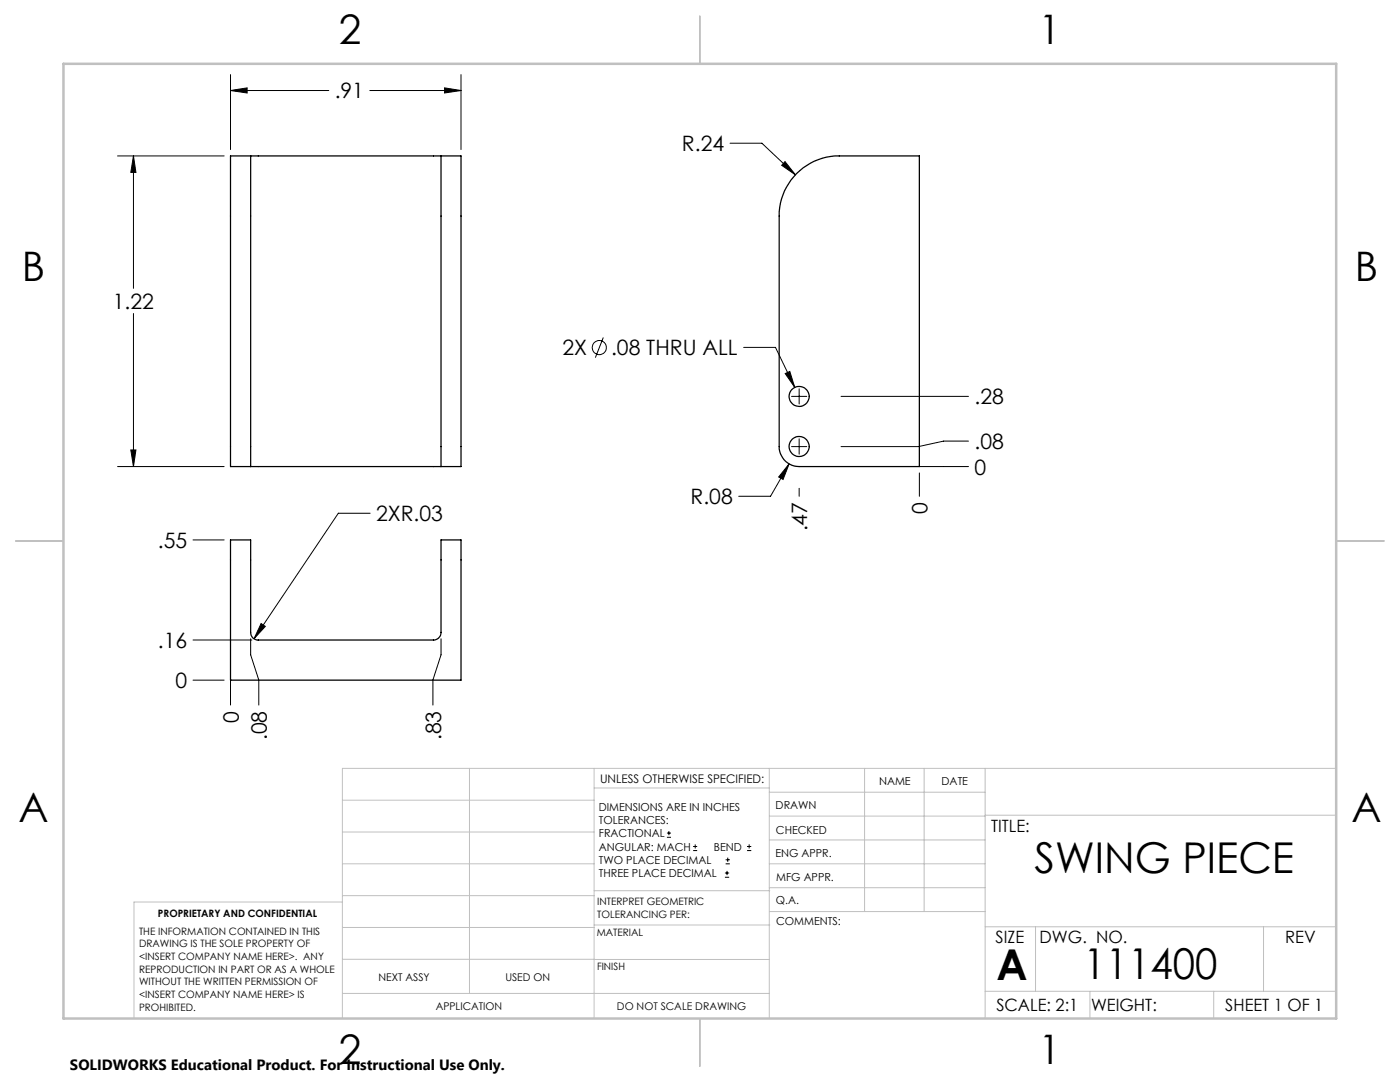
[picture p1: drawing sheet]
<svg xmlns="http://www.w3.org/2000/svg" width="279mm" height="216mm" viewBox="0 0 279 216" stroke-linecap="round" stroke-linejoin="round" font-family="sans-serif">
<g fill="none" stroke="#000" stroke-width=".2">
<path d="M46 18.1l3.3-.6v1.1zM46 14.9v14.9M46 18.1h19.6M73.8 18.1h18.2M88.7 17.5l3.3 .6-3.3 .5zM92 14.9v14.9M23.5 31.1h21.2M26.6 31.1l.5 3.3h-1zM26.6 31.1v26.4M145.7 28.6h6.3l6.8 6.3M156.7 32.2l2.1 2.7-2.8-1.9zM26.6 62.5v30.6"/>
<path d="M120.4 67.3l-1.6 4.1M148.4 69.3h6.4l3.8 8M156.7 74.5l.9-.4 1 3.2zM158 79.1h3M159.5 77.6v3M167.9 79.1h25.4M23.5 93.1h21.2M26.1 89.8h1l-.5 3.3zM157.5 92.6l-1.2 3.1-.9-.5zM157.5 92.6l-3.7 6.4h-6.4M158 89.1h3M159.5 97.4v1.6"/>
<path d="M159.5 87.6v3M183.5 94.4v4.6M183.5 93.1h9.8M193.3 88h-5l-5 1.1h-15.4M38.5 107.7h6.2M73.9 102.4h-6.4l-16.8 25.1M38.5 135.7h6.2M38.5 127.7h11.8M46 135.7h.1M46 135.7v5M50 127.5v3.2l1.6 5v5M52.1 124.4l.9 .6-2.3 2.5z"/>
<path d="M88 127.5v3.2l-1.6 5v5M133.1 167.1h.8M133.1 166.2h.8M133.5 165.8v.9M138.3 169.7h.8M138.3 168.9h.8M138.7 168.5v.8M144.7 175h.8M144.7 174.2h.8M144.8 172.4h.9M144.8 171.6h.9M145.1 173.8v.8"/>
<path d="M145.2 171.1v.9M149.1 169.7h.8M149.1 168.9h.8M149.5 168.5v.8"/>
<circle cx="119.6" cy="69.4" r="1.4"/>
</g>
<g fill="none" stroke="#c0c0c0" stroke-width=".2">
<path d="M68.3 159.7h50.3M93.7 153.3v44.9M118.6 153.3v49.9M118.6 157.2h34.9M153.5 153.3v49.9M153.5 158.1h43.1M172.5 153.3v28.6M184.4 153.3v28.6M196.6 153.3v49.9M266.7 153.3h-198.4v49.9M68.3 178.7h50.3M68.3 172.4h50.3"/>
<path d="M68.3 166h50.3M68.3 180h-41.6v23.2M118.6 177.7h35M153.5 167.6h43.1M153.5 162.8h43.1M153.5 172.4h43.1M153.5 177.1h43.1M196.6 162.7h70.1M68.3 198.2h85.2M68.3 191.4l85.2 .1M68.3 185.1h50.3M118.6 184.6h35"/>
<path d="M153.6 181.9h43M196.6 197.8h70.1M196.6 184.9h70.1M206.7 184.9v12.9M217.5 197.8v5.4M242.2 197.8v5.4M252.2 184.9v12.9"/>
</g>
<path d="M139.7 3.2v9.5M3.1 107.9h9.6M266.7 107.9h9.5M139.7 203.2v9.6" fill="none" stroke="#c0c0c0" stroke-width=".25"/>
<path d="M12.7 12.7h254v190.5h-254z" fill="none" stroke="#c0c0c0" stroke-width=".5"/>
<path d="M26.1 89.8h1l-.5 3.3zM26.6 31.1l.5 3.3h-1zM88.7 17.5l3.3 .6-3.3 .5zM46 18.1l3.3-.6v1.1zM156.7 32.2l-.7 .8 2.8 1.9zM157.5 92.6l-2.1 2.6 .9 .5zM156.7 74.5l1.9 2.8-1-3.2zM52.1 124.4l-1.4 3.1 2.3-2.5z" fill="#000"/>
<g fill="none" stroke="#000" stroke-width=".25">
<path d="M50 31.1h-4v62h4M50 31.1v62M50 31.1h38M88 31.1h4v62h-4M88 31.1v62M159 34.6a11.8 11.8 0 0 1 8.5-3.5h16v62h-24a4 4 0 0 1-4-4v-46a12 12 0 0 1 3.5-8.5zM50 93.1h38M46 107.7h4v18.5a1.45 1.45 0 0 0 1.5 1.5h35a1.51 1.51 0 0 0 1.5-1.5v-18.5h4v28h-46z"/>
<circle cx="159.5" cy="79.1" r="2.01"/>
<circle cx="159.5" cy="89.1" r="2.01"/>
</g>
<g font-size="8.5">
<text x="206.5" y="174.2">SWING PIECE</text>
<text x="198.9" y="195.5">A</text>
<text x="216.2" y="195.4">111400</text>
</g>
<g font-size="8.1">
<text x="67.6" y="8.9">2</text>
<text x="207.3" y="8.9">1</text>
<text x="4.4" y="56.2">B</text>
<text x="270.4" y="56.2">B</text>
<text x="3.7" y="164.1">A</text>
<text x="269.7" y="164.1">A</text>
<text x="67.6" y="212.4">2</text>
<text x="207.3" y="212.4">1</text>
</g>
<g font-size="4.2">
<text x="66.8" y="19.6">.91</text>
<text x="136.1" y="30.2">R.24</text>
<text x="22.5" y="61.6">1.22</text>
<text x="112.2" y="70.9">2X</text>
<text x="122" y="70.9">.08 THRU ALL</text>
<text x="194.5" y="80.7">.28</text>
<text x="194.5" y="89.6">.08</text>
<text x="194.5" y="94.7">0</text>
<text x="137.8" y="100.6">R.08</text>
<text x="75" y="104">2XR.03</text>
<text x="161.1" y="106" transform="rotate(-90 161.1 106)">.47</text>
<text x="185.1" y="102.5" transform="rotate(-90 185.1 102.5)">0</text>
<text x="31.5" y="109.3">.55</text>
<text x="31.5" y="129.3">.16</text>
<text x="35" y="137.3">0</text>
<text x="47.6" y="144.2" transform="rotate(-90 47.6 144.2)">0</text>
<text x="53.2" y="147.7" transform="rotate(-90 53.2 147.7)">.08</text>
<text x="88" y="147.7" transform="rotate(-90 88 147.7)">.83</text>
</g>
<g font-size="3.4">
<text x="197.8" y="166">TITLE:</text>
<text x="198.7" y="188.1">SIZE</text>
<text x="207.5" y="188.1">DWG. NO.</text>
<text x="256.5" y="188.2">REV</text>
<text x="198.8" y="201.7">SCALE: 2:1</text>
<text x="217.7" y="201.8">WEIGHT:</text>
<text x="244.5" y="201.7">SHEET 1 OF 1</text>
</g>
<text font-size="3" x="14" y="213.5">SOLIDWORKS Educational Product. For Instructional Use Only.</text>
<text font-size="2.4" x="119.8" y="156.2">UNLESS OTHERWISE SPECIFIED:</text>
<g font-size="2.2">
<text x="119.5" y="161.8">DIMENSIONS ARE IN INCHES</text>
<text x="154.8" y="161.4">DRAWN</text>
<text x="175.4" y="156.6">NAME</text>
<text x="187.9" y="156.7">DATE</text>
<text x="119.5" y="164.4">TOLERANCES:</text>
<text x="119.5" y="167.1">FRACTIONAL</text>
<text x="154.9" y="166.3">CHECKED</text>
<text x="119.5" y="169.7">ANGULAR: MACH</text>
<text x="119.5" y="172.4">TWO PLACE DECIMAL</text>
<text x="142.5" y="169.7">BEND</text>
<text x="154.8" y="171">ENG APPR.</text>
<text x="119.5" y="175">THREE PLACE DECIMAL</text>
<text x="154.9" y="175.7">MFG APPR.</text>
<text x="154.9" y="180.4">Q.A.</text>
<text x="154.9" y="184.6">COMMENTS:</text>
</g>
<g font-size="2.1">
<text x="75.5" y="195.7">NEXT ASSY</text>
<text x="100.9" y="195.7">USED ON</text>
<text x="86.9" y="201.5">APPLICATION</text>
<text x="123.1" y="201.6">DO NOT SCALE DRAWING</text>
</g>
<g font-size="2">
<text x="31.5" y="182.9">PROPRIETARY AND CONFIDENTIAL</text>
<text x="119.2" y="180.6">INTERPRET GEOMETRIC</text>
<text x="119.2" y="183.1">TOLERANCING PER:</text>
<text x="27.8" y="186.5">THE INFORMATION CONTAINED IN THIS</text>
<text x="27.8" y="189">DRAWING IS THE SOLE PROPERTY OF</text>
<text x="27.8" y="191.6">&lt;INSERT COMPANY NAME HERE&gt;. ANY</text>
<text x="119.1" y="186.7">MATERIAL</text>
<text x="27.8" y="194.1">REPRODUCTION IN PART OR AS A WHOLE</text>
<text x="27.8" y="196.6">WITHOUT THE WRITTEN PERMISSION OF</text>
<text x="119.1" y="193.5">FINISH</text>
<text x="27.8" y="199.1">&lt;INSERT COMPANY NAME HERE&gt; IS</text>
<text x="27.8" y="201.7">PROHIBITED.</text>
</g>
</svg>
